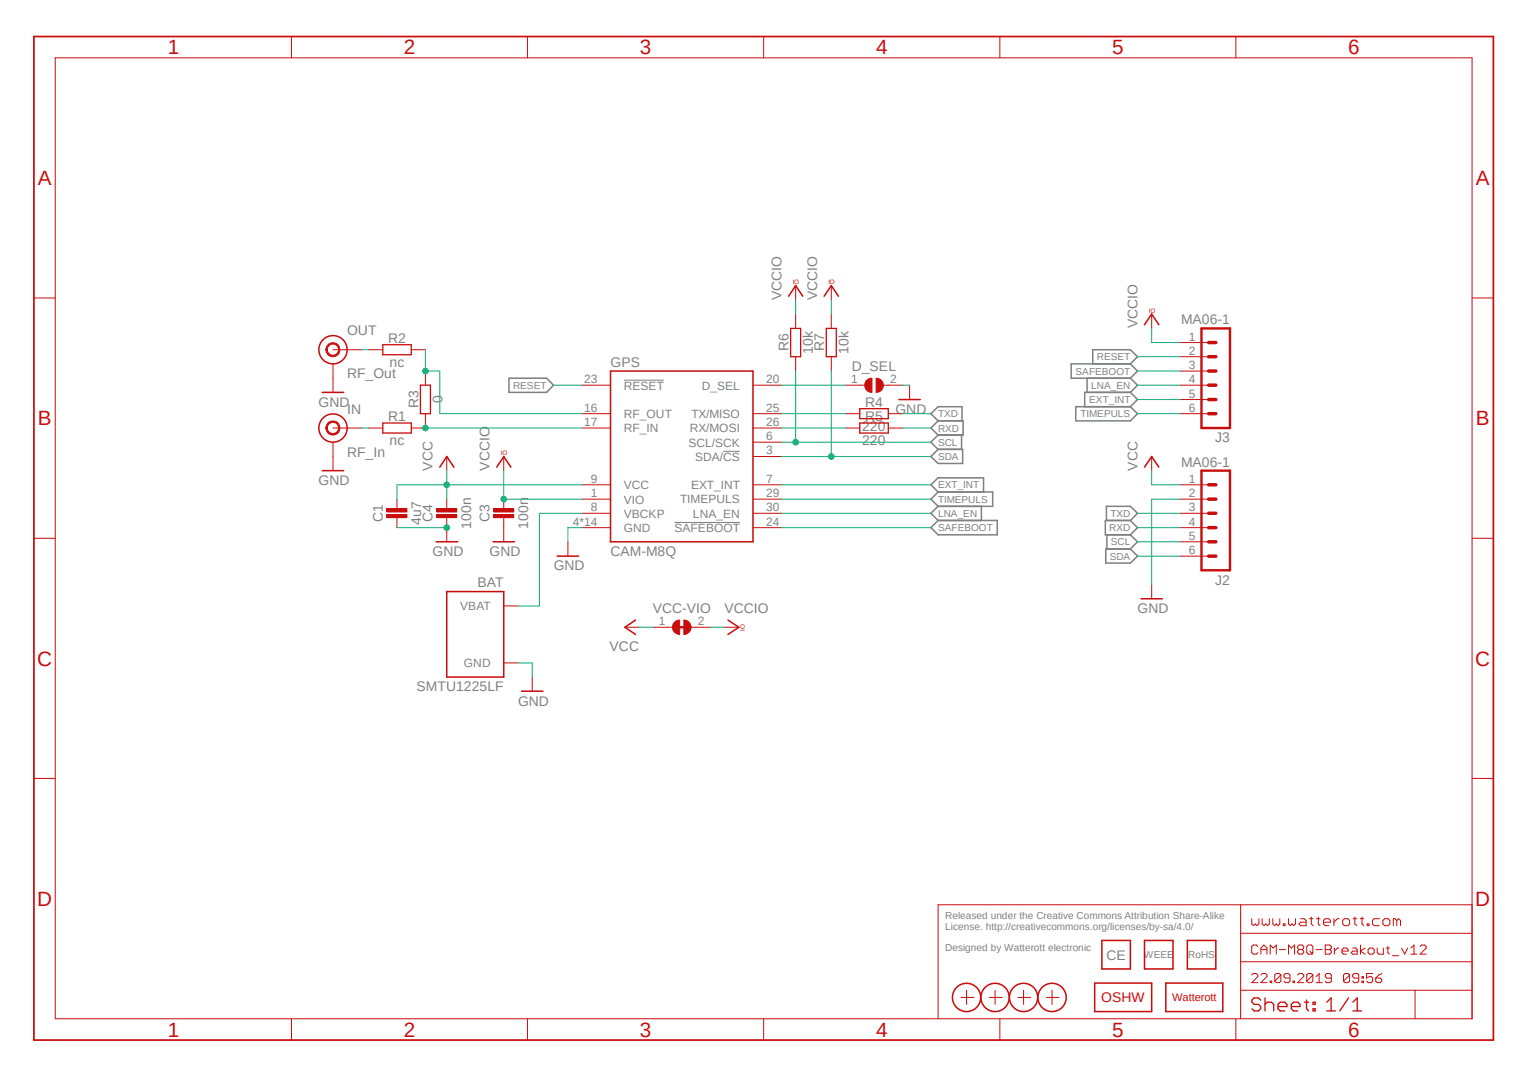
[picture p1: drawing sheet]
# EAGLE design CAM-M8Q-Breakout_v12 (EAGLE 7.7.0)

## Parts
BAT  SMTU1225LF  BATTERY-SMTU1225LF  [BAT-SMTU1225LF]
C1  4u7  CAPACITOR-0402  [C0402]
C3  100n  CAPACITOR-0402  [C0402]
C4  100n  CAPACITOR-0402  [C0402]
D_SEL  JUMPER2-0603-NC  [JUMPER2-0603_NC]
GPS  CAM-M8Q  [CAM-M8Q]
IN  RF_In  U.FL  [U.FL]
J2  MA06-1  [MA06-1]
J3  MA06-1  [MA06-1]
LOGO1  LOGO-S_PLACE_M  [SPARK_TPLACE_M]
LOGO2  OSHW_LOGOX0070  [OSHW_6X70]
LOGO3  LOGO_CE-2  [CE_2MM]
LOGO4  LOGO_WEEE-4  [WEEE_4MM]
LOGO5  LOGO_ROHS-2  [ROHS_2MM]
OUT  RF_Out  U.FL  [U.FL]
R1  nc  RESISTOR-0402  [C0402]
R2  nc  RESISTOR-0402  [C0402]
R3  0  RESISTOR-0402  [C0402]
R4  220  RESISTOR-0402  [C0402]
R5  220  RESISTOR-0402  [C0402]
R6  10k  RESISTOR-0402  [C0402]
R7  10k  RESISTOR-0402  [C0402]
VCC-VIO  JUMPER2-0603-NC  [JUMPER2-0603_NC]
X1  PASSER-07  [PASSER_07MM]
X2  PASSER-07  [PASSER_07MM]
X3  PASSER-07  [PASSER_07MM]
X4  PASSER-07  [PASSER_07MM]

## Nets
D_SEL: D_SEL.1 GPS.20(D_SEL)
EXT_INT: GPS.7(EXT_INT) J3.5
GND: BAT.-(GND) C1.1 C3.1 C4.1 D_SEL.2 GPS.4(GND) GPS.5(GND) GPS.10(GND) GPS.11(GND) GPS.12(GND) GPS.13(GND) GPS.14(GND) GPS.15(GND) GPS.18(GND) GPS.19(GND) GPS.21(GND) GPS.22(GND) GPS.27(GND) GPS.31(GND) IN.1(GND) IN.2(GND) J2.2 OUT.1(GND) OUT.2(GND)
IN: IN.FEED(SIGNAL) R1.1
LNA_EN: GPS.30(LNA_EN) J3.4
N$1: GPS.25(TX/MISO) R4.1
N$2: GPS.26(RX/MOSI) R5.1
OUT: OUT.FEED(SIGNAL) R2.1
RESET: GPS.23(!RESET) J3.2
RFIN: GPS.17(RF_IN) R1.2 R3.1
RFOUT: GPS.16(RF_OUT) R2.2 R3.2
RXD: J2.4 R5.2
SAFEBOOT: GPS.24(!SAFEBOOT) J3.3
SCL: GPS.6(SCL/SCK) J2.5 R6.1
SDA: GPS.3(SDA/!CS) J2.6 R7.1
TIMEPULS: GPS.29(TIMEPULS) J3.6
TXD: J2.3 R4.2
VBCKP: BAT.+(VBAT) GPS.8(VBCKP)
VCC: C1.2 C4.2 GPS.9(VCC) J2.1 VCC-VIO.1
VCCIO: C3.2 GPS.1(VIO) J3.1 R6.2 R7.2 VCC-VIO.2

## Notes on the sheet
- Released under the Creative Commons Attribution Share-Alike 
  License. http://creativecommons.org/licenses/by-sa/4.0/
  
  Designed by Watterott electronic
